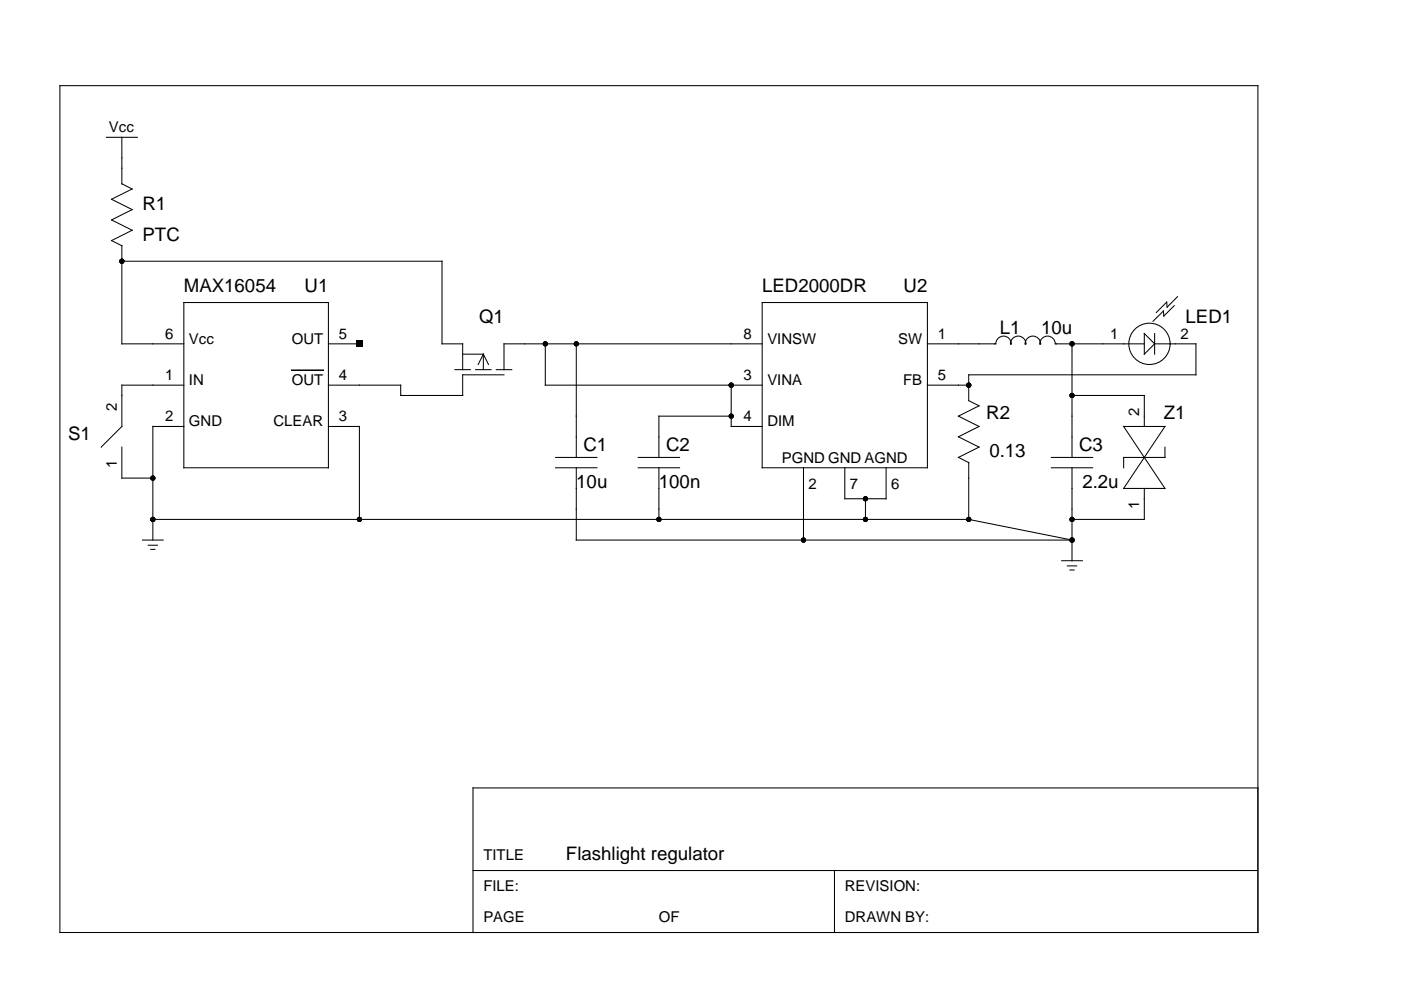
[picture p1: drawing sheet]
<svg xmlns="http://www.w3.org/2000/svg" width="297mm" height="210mm" viewBox="0 0 297 210" stroke-linecap="round" stroke-linejoin="round" font-family="sans-serif">
<g fill="none" stroke="#000" stroke-width=".22">
<path d="M12.7 18.2h254v179.5h-254zM22.6 29.1h6.5M25.8 39l2.2 1.1-4.4 2.1 4.4 2.2-4.4 2.2 4.4 2.2-4.4 2.2 2.2 1.1v20.8h13.2M25.8 29.1v9.9M25.8 55.4h67.9v17.5h4.4v5.5M39 64.1h30.6v35.1h-30.6zM69.6 72.9h6.6M96.5 78.4h3.2M98.1 75.1h4.4M100.8 78.4h3.3M102.5 75.1l-1.1 2.2M102.5 75.1l1.1 2.2"/>
<path d="M102.5 75.1v3.3M105.2 78.4h3.3M106.9 79.5h-8.8v4.4h-13.1v-2.2h-15.4M115.6 72.9v8.8h46M122.2 72.9v24.1M161.6 72.9h-54.7v5.5M161.6 64.1h35v35.1h-35zM196.6 72.9h14.5a1.6 1.6 0 0 1 1.7-1.7 1.6 1.6 0 0 1 1.5 1.8 1.56 1.56 0 0 1 1.6-1.7 1.56 1.56 0 0 1 1.5 1.7 1.56 1.56 0 0 1 1.6-1.7 1.56 1.56 0 0 1 1.5 1.7 1.6 1.6 0 0 1 1.6-1.8 1.6 1.6 0 0 1 1.6 1.7h18.9M227.3 72.9v24.1M242.6 70.7l2.2 2.2-2.2 2.2zM244.8 72.9h8.8v6.6h-48.2v5.4l2.2 1.1-4.4 2.2 4.4 2.2-4.4 2.2 4.4 2.2-4.4 2.2M244.8 70.7v4.4"/>
<path d="M249 64.8l-2.2 2.2-.1-1.1-2.2 2.2M249.7 62.9l-2.2 2.2-.1-1-2.2 2.2M25.8 94.8v6.6h6.6M39 81.7h-13.2v8.7l-4.3 4.4M39 90.4h-6.6v24.1M69.6 90.4h6.6v19.7M117.8 99.2h8.8M117.8 97h8.8M122.2 99.2v15.3h105.1l-21.9-4.4M135.3 99.2h8.8M135.3 97h8.8M139.7 99.2v10.9"/>
<path d="M155 81.7v8.7h6.6M155 88.2h-15.3v8.8M170.4 99.2v15.3M179.1 99.2v6.5h8.8v-6.5M196.6 81.7h8.8M203.2 97l2.2 1v12.1M222.9 99.2h8.8M222.9 97h8.8M227.3 99.2v19.7M227.3 83.9h15.3v6.5M238.2 90.4h8.8l-8.8 13.2h8.8zM247 94.8v2.2h-8.8v2.2"/>
<path d="M30.2 114.5h4.4M31.4 115.6h2M32 116.5h.8M32.4 110.1h173M183.5 105.7v4.4M225.1 118.9h4.4M226.3 120h2M242.6 103.6v6.5h-15.3M226.8 120.9h.9M266.7 167.1h-166.4v30.6M100.3 184.6h166.4M176.9 184.6v13.1"/>
<circle cx="243.7" cy="72.9" r="4.4"/>
</g>
<g fill="#000">
<path d="M75.5 72.2h1.4v1.4h-1.4z"/>
<circle cx="25.8" cy="55.4" r=".55"/>
<circle cx="115.6" cy="72.9" r=".55"/>
<circle cx="122.2" cy="72.9" r=".55"/>
<circle cx="227.3" cy="72.9" r=".55"/>
<circle cx="155" cy="88.2" r=".55"/>
<circle cx="155" cy="81.7" r=".55"/>
<circle cx="205.4" cy="81.7" r=".55"/>
<circle cx="227.3" cy="83.9" r=".55"/>
<circle cx="32.4" cy="110.1" r=".55"/>
<circle cx="32.4" cy="101.4" r=".55"/>
<circle cx="76.2" cy="110.1" r=".55"/>
<circle cx="139.7" cy="110.1" r=".55"/>
<circle cx="170.4" cy="114.5" r=".55"/>
<circle cx="183.5" cy="110.1" r=".55"/>
<circle cx="183.5" cy="105.7" r=".55"/>
<circle cx="205.4" cy="110.1" r=".55"/>
<circle cx="227.3" cy="114.5" r=".55"/>
<circle cx="227.3" cy="110.1" r=".55"/>
</g>
<path d="M61.9 78.5h6.6" fill="none" stroke="#000" stroke-width=".32"/>
<g font-size="4">
<text x="30.2" y="44.4">R1</text>
<text x="30.2" y="51">PTC</text>
<text x="39" y="62">MAX16054</text>
<text x="64.6" y="62">U1</text>
<text x="161.6" y="62">LED2000DR</text>
<text x="191.6" y="62">U2</text>
<text x="101.6" y="68.5">Q1</text>
<text x="212" y="70.7">L1</text>
<text x="220.7" y="70.7">10u</text>
<text x="251.4" y="68.5">LED1</text>
<text x="209.1" y="88.9">R2</text>
<text x="246.8" y="88.9">Z1</text>
<text x="14.4" y="93.3">S1</text>
<text x="123.7" y="95.5">C1</text>
<text x="141.2" y="95.5">C2</text>
<text x="228.8" y="95.5">C3</text>
<text x="209.8" y="97">0.13</text>
<text x="122.2" y="103.6">10u</text>
<text x="139.7" y="103.6">100n</text>
<text x="229.5" y="103.6">2.2u</text>
<text x="120" y="182.4">Flashlight regulator</text>
</g>
<g font-size="3.2">
<text x="23.1" y="28">Vcc</text>
<text x="35" y="71.8">6</text>
<text x="71.8" y="71.8">5</text>
<text x="157.6" y="71.8">8</text>
<text x="198.8" y="71.8">1</text>
<text x="235.4" y="71.8">1</text>
<text x="250.3" y="71.8">2</text>
<text x="40.1" y="72.9">Vcc</text>
<text x="61.9" y="72.9">OUT</text>
<text x="162.7" y="72.9">VINSW</text>
<text x="190.4" y="72.9">SW</text>
<text x="35" y="80.6">1</text>
<text x="40.1" y="81.7">IN</text>
<text x="61.9" y="81.7">OUT</text>
<text x="71.8" y="80.6">4</text>
<text x="157.6" y="80.6">3</text>
<text x="162.7" y="81.7">VINA</text>
<text x="191.5" y="81.7">FB</text>
<text x="198.8" y="80.6">5</text>
<text x="24.7" y="87.1" transform="rotate(-90 24.7 87.1)">2</text>
<text x="35" y="89.3">2</text>
<text x="71.8" y="89.3">3</text>
<text x="157.6" y="89.3">4</text>
<text x="241.5" y="88.2" transform="rotate(-90 241.5 88.2)">2</text>
<text x="40.1" y="90.4">GND</text>
<text x="58" y="90.4">CLEAR</text>
<text x="162.7" y="90.4">DIM</text>
<text x="24.7" y="99.2" transform="rotate(-90 24.7 99.2)">1</text>
<text x="165.8" y="98.1">PGND GND AGND</text>
<text x="171.4" y="103.6">2</text>
<text x="180.2" y="103.6">7</text>
<text x="189" y="103.6">6</text>
<text x="241.5" y="107.9" transform="rotate(-90 241.5 107.9)">1</text>
<text x="102.5" y="182.4">TITLE</text>
<text x="102.5" y="189">FILE:</text>
<text x="179.1" y="189">REVISION:</text>
<text x="102.5" y="195.5">PAGE</text>
<text x="139.7" y="195.5">OF</text>
<text x="179.1" y="195.5">DRAWN BY:</text>
</g>
</svg>
